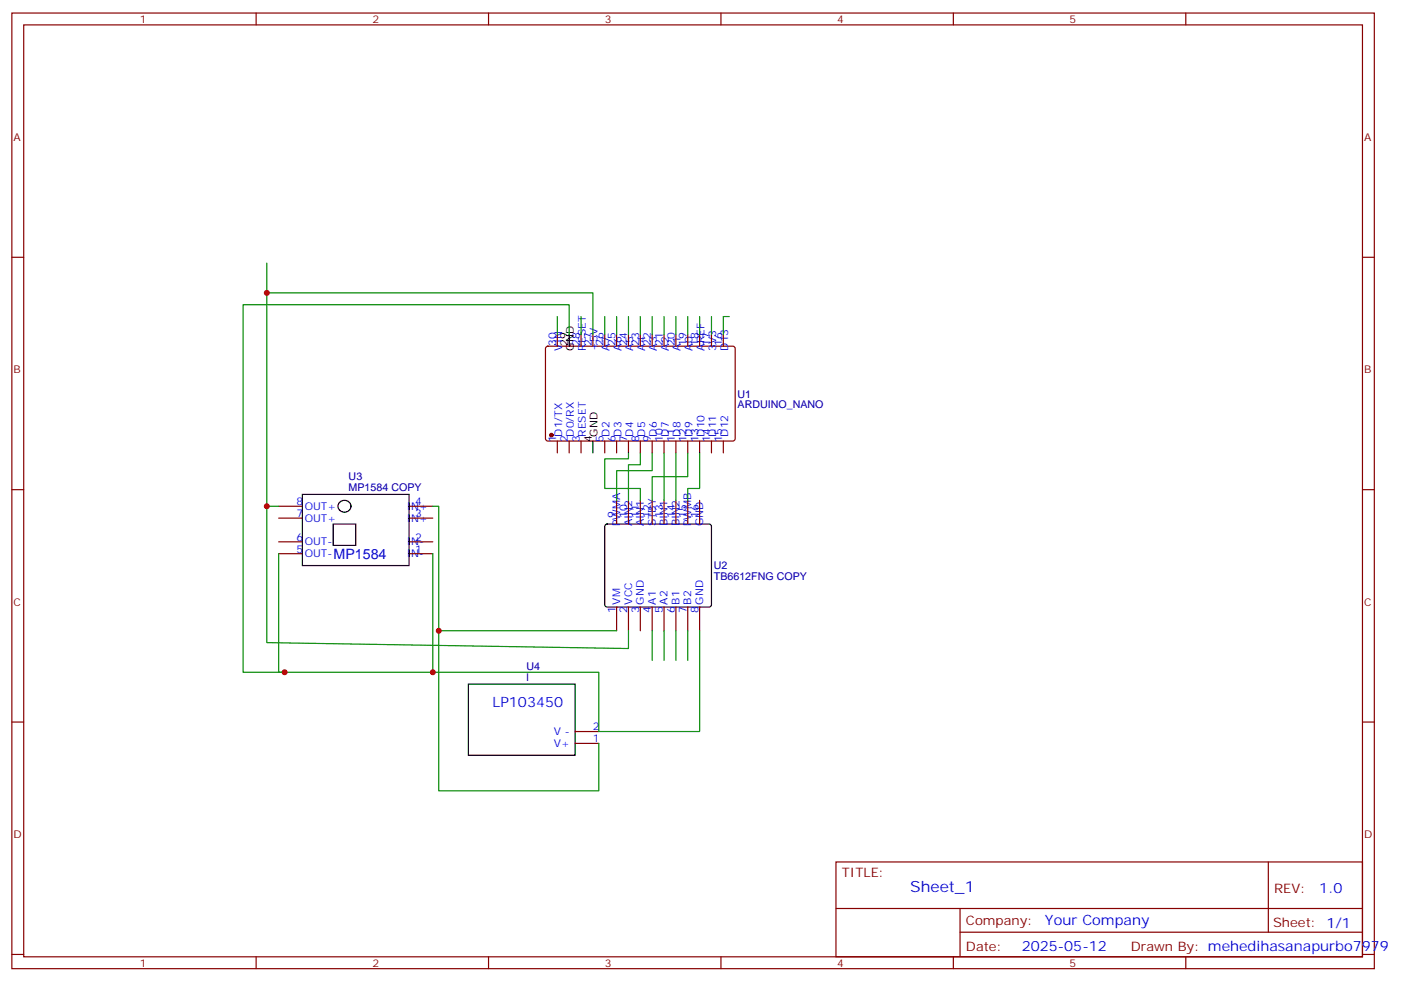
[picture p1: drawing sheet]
<svg xmlns="http://www.w3.org/2000/svg" width="417mm" height="292mm" viewBox="0 0 417 292" stroke-linecap="round" stroke-linejoin="round" font-family="sans-serif">
<g fill="none" stroke="#870000" stroke-width=".35">
<path d="M3.5 3.9h405.4v284.3h-405.4zM7.1 7.4h398.2v277.3h-398.2zM76.2 3.9v3.5M145.3 3.9v3.5M214.5 3.9v3.5M283.6 3.9v3.5M352.8 3.9v3.5M3.5 76.6h3.6M405.3 76.6h3.6M165.8 99.5v3.5M172.9 99.5v3.5M176.4 99.5v3.5"/>
<path d="M179.9 99.5v3.5M183.4 99.5v3.5M187 99.5v3.5M190.5 99.5v3.5M194 99.5v3.5M197.6 99.5v3.5M201.1 99.5v3.5M204.6 99.5v3.5M208.1 99.5v3.5M211.7 99.5v3.5M215.2 99.5v3.5M162.5 103.2l.5-.2 55.3 .1 .4 .6v27.1l-.7 .4h-55.3l-.4-.7v-26.8z"/>
<path d="M165.8 131.2v3.6M169.3 131.2v3.6M172.9 131.2v3.6M179.9 131.2v3.6M183.4 131.2v3.6M187 131.2v3.6M190.5 131.2v3.6M194 131.2v3.6M197.6 131.2v3.6M201.1 131.2v3.6M204.6 131.2v3.6M208.1 131.2v3.6"/>
<path d="M211.7 131.2v3.6M215.2 131.2v3.6M3.5 145.7h3.6M82.9 150.6h7.1M82.9 154.2h7.1M121.7 150.6h7.1M121.7 154.2h7.1M183.4 148.9v7M187 148.9v7M190.5 148.9v7M194 148.9v7M197.6 148.9v7"/>
<path d="M201.1 148.9v7M204.6 148.9v7M208.1 148.9v7M405.3 145.7h3.6M82.9 161.2h7.1M82.9 164.7h7.1M121.7 161.2h7.1M121.7 164.7h7.1M183.4 180.6v7.1M187 180.6v7.1M190.5 180.6v7.1M194 180.6v7.1"/>
<path d="M197.6 180.6v7.1M201.1 180.6v7.1M204.6 180.6v7.1M208.1 180.6v7.1M3.5 214.8h3.6M171.1 217.7h7.1M405.3 214.8h3.6M171.1 221.2h7.1M248.7 256.5h156.6v28.2h-156.6zM377.3 256.5v20.9M248.7 270.3h156.5M285.6 277.4h119.6"/>
<path d="M285.6 270.3v14.1M3.5 284h3.6M76.2 284.7v3.5M145.3 284.7v3.5M214.5 284.7v3.5M283.6 284.7v3.5M352.8 284.7v3.5M405.3 284h3.6"/>
</g>
<circle cx="164" cy="129.5" r=".53" fill="#870000" stroke="#870000" stroke-width=".35"/>
<path d="M169.3 99.5v3.5M176.4 131.2v3.6M90 147.1h31.7v21.2h-31.7zM99.1 155.9h6.7v6.4h-6.7zM101.1 149.4a1.89 1.89 0 0 1 2.7-.1 1.89 1.89 0 0 1 0 2.7 1.89 1.89 0 0 1-2.7-.1 1.65 1.65 0 0 1 0-2.5zM180.2 156.1l.4-.2h30.4l.5 .2 .2 .5v23.3l-.3 .5-.4 .2h-30.4l-.5-.2-.2-.5v-23.3zM139.3 203.6h31.8v21.1h-31.8z" fill="none" stroke="#000" stroke-width=".35"/>
<g fill="none" stroke="#008700" stroke-width=".35">
<path d="M79.4 78.3v8.8M165.8 94.2v5.3M169.3 99.5v-8.8h-97v109.3h12.4M172.9 94.2v5.3M176.4 99.5v-12.4h-97v63.5M179.9 94.2v5.3M183.4 94.2v5.3M187 94.2v5.3M190.5 94.2v5.3M194 94.2v5.3M197.6 94.2v5.3M201.1 94.2v5.3"/>
<path d="M204.6 94.2v5.3M208.1 94.2v5.3M211.7 94.2v5.3M217 94.2h-1.8v5.3M187 134.8v1.7h-7.1v8.8h10.6v3.6M190.5 134.8v3.5h-3.5v10.6M194 134.8v5.3h-10.6v8.8M197.6 134.8v14.1M201.1 134.8v14.1M204.6 134.8v7h-10.6v7.1M208.1 134.8v10.5h-3.5v3.6M82.9 150.6h-3.5v40.6l107.6 1.8v-5.3"/>
<path d="M128.8 150.6h1.7v84.7h47.7v-14.1M82.9 164.7v35.3h45.9M128.8 164.7v35.3h49.4v17.7h29.9v-30M130.5 187.7h52.9M194 187.7v8.8M197.6 187.7v8.8M201.1 187.7v8.8M204.6 187.7v8.8"/>
</g>
<g fill="#c00">
<circle cx="130.5" cy="187.7" r=".88"/>
<circle cx="79.4" cy="150.6" r=".88"/>
<circle cx="79.4" cy="87.1" r=".88"/>
<circle cx="128.8" cy="200" r=".88"/>
<circle cx="84.7" cy="200" r=".88"/>
</g>
<text font-size="4.6" fill="#00f" x="270.8" y="265.5">Sheet_1</text>
<g font-size="4.2" fill="#00f">
<text x="99.2" y="166.4">MP1584</text>
<text x="146.5" y="210.5">LP103450</text>
<text x="392.5" y="265.7">1.0</text>
<text x="310.9" y="275.3">Your Company</text>
<text x="304" y="283.1">2025-05-12</text>
</g>
<g font-size="3.9" fill="#800">
<text x="250.5" y="261.1">TITLE:</text>
<text x="379.1" y="265.7">REV:</text>
<text x="287.4" y="275.3">Company:</text>
<text x="378.7" y="275.9">Sheet: 1/1</text>
<text x="287.4" y="282.9">Date:</text>
<text x="336.4" y="283">Drawn By: mehedihasanapurbo7979</text>
</g>
<g font-size="3.2" fill="#800">
<text x="41.6" y="6.9">1</text>
<text x="110.8" y="6.9">2</text>
<text x="179.9" y="6.9">3</text>
<text x="249.1" y="6.9">4</text>
<text x="318.2" y="6.9">5</text>
<text x="4.1" y="42">A</text>
<text x="405.9" y="42">A</text>
<text x="4.1" y="111.1">B</text>
<text x="405.9" y="111.1">B</text>
<text x="4.1" y="180.3">C</text>
<text x="405.9" y="180.3">C</text>
<text x="4.1" y="249.4">D</text>
<text x="405.9" y="249.4">D</text>
<text x="41.6" y="287.7">1</text>
<text x="110.8" y="287.7">2</text>
<text x="179.9" y="287.7">3</text>
<text x="249.1" y="287.7">4</text>
<text x="318.2" y="287.7">5</text>
</g>
<g font-size="3.2" fill="#00f">
<text x="165.5" y="102.8" transform="rotate(-90 165.5 102.8)">30</text>
<text x="167.2" y="104.3" transform="rotate(-90 167.2 104.3)">VIN</text>
<text x="172.5" y="102.8" transform="rotate(-90 172.5 102.8)">28</text>
<text x="174.3" y="104.3" transform="rotate(-90 174.3 104.3)">RESET</text>
<text x="176" y="102.8" transform="rotate(-90 176 102.8)">27</text>
<text x="177.8" y="104.3" transform="rotate(-90 177.8 104.3)">+5V</text>
<text x="179.6" y="102.8" transform="rotate(-90 179.6 102.8)">26</text>
<text x="181.3" y="104.3" transform="rotate(-90 181.3 104.3)">A7</text>
<text x="183.1" y="102.8" transform="rotate(-90 183.1 102.8)">25</text>
<text x="184.9" y="104.3" transform="rotate(-90 184.9 104.3)">A6</text>
<text x="186.6" y="102.8" transform="rotate(-90 186.6 102.8)">24</text>
<text x="188.4" y="104.3" transform="rotate(-90 188.4 104.3)">A5</text>
<text x="190.1" y="102.8" transform="rotate(-90 190.1 102.8)">23</text>
<text x="191.9" y="104.3" transform="rotate(-90 191.9 104.3)">A4</text>
<text x="193.7" y="102.8" transform="rotate(-90 193.7 102.8)">22</text>
<text x="195.4" y="104.3" transform="rotate(-90 195.4 104.3)">A3</text>
<text x="197.2" y="102.8" transform="rotate(-90 197.2 102.8)">21</text>
<text x="199" y="104.3" transform="rotate(-90 199 104.3)">A2</text>
<text x="200.7" y="102.8" transform="rotate(-90 200.7 102.8)">20</text>
<text x="202.5" y="104.3" transform="rotate(-90 202.5 104.3)">A1</text>
<text x="204.3" y="102.8" transform="rotate(-90 204.3 102.8)">19</text>
<text x="206" y="104.3" transform="rotate(-90 206 104.3)">A0</text>
<text x="207.8" y="102.8" transform="rotate(-90 207.8 102.8)">18</text>
<text x="209.5" y="104.3" transform="rotate(-90 209.5 104.3)">AREF</text>
<text x="211.3" y="102.8" transform="rotate(-90 211.3 102.8)">17</text>
<text x="213.1" y="104.3" transform="rotate(-90 213.1 104.3)">3V3</text>
<text x="214.8" y="102.8" transform="rotate(-90 214.8 102.8)">16</text>
<text x="216.6" y="104.3" transform="rotate(-90 216.6 104.3)">D13</text>
<text x="165.5" y="131.4" transform="rotate(-90 165.5 131.4)">1</text>
<text x="167.2" y="129.9" transform="rotate(-90 167.2 129.9)">D1/TX</text>
<text x="169" y="131.4" transform="rotate(-90 169 131.4)">2</text>
<text x="170.7" y="129.9" transform="rotate(-90 170.7 129.9)">D0/RX</text>
<text x="172.5" y="131.4" transform="rotate(-90 172.5 131.4)">3</text>
<text x="174.3" y="129.9" transform="rotate(-90 174.3 129.9)">RESET</text>
<text x="179.6" y="131.4" transform="rotate(-90 179.6 131.4)">5</text>
<text x="181.3" y="129.9" transform="rotate(-90 181.3 129.9)">D2</text>
<text x="183.1" y="131.4" transform="rotate(-90 183.1 131.4)">6</text>
<text x="184.9" y="129.9" transform="rotate(-90 184.9 129.9)">D3</text>
<text x="186.6" y="131.4" transform="rotate(-90 186.6 131.4)">7</text>
<text x="188.4" y="129.9" transform="rotate(-90 188.4 129.9)">D4</text>
<text x="190.1" y="131.4" transform="rotate(-90 190.1 131.4)">8</text>
<text x="191.9" y="129.9" transform="rotate(-90 191.9 129.9)">D5</text>
<text x="193.7" y="131.4" transform="rotate(-90 193.7 131.4)">9</text>
<text x="195.4" y="129.9" transform="rotate(-90 195.4 129.9)">D6</text>
<text x="197.2" y="131.4" transform="rotate(-90 197.2 131.4)">10</text>
<text x="199" y="129.9" transform="rotate(-90 199 129.9)">D7</text>
<text x="200.7" y="131.4" transform="rotate(-90 200.7 131.4)">11</text>
<text x="202.5" y="129.9" transform="rotate(-90 202.5 129.9)">D8</text>
<text x="204.3" y="131.4" transform="rotate(-90 204.3 131.4)">12</text>
<text x="206" y="129.9" transform="rotate(-90 206 129.9)">D9</text>
<text x="207.8" y="131.4" transform="rotate(-90 207.8 131.4)">13</text>
<text x="209.5" y="129.9" transform="rotate(-90 209.5 129.9)">D10</text>
<text x="211.3" y="131.4" transform="rotate(-90 211.3 131.4)">14</text>
<text x="213.1" y="129.9" transform="rotate(-90 213.1 129.9)">D11</text>
<text x="214.8" y="131.4" transform="rotate(-90 214.8 131.4)">15</text>
<text x="216.6" y="129.9" transform="rotate(-90 216.6 129.9)">D12</text>
<text x="88.2" y="150.3">8</text>
<text x="88.2" y="153.8">7</text>
<text x="90.7" y="151.7">OUT+</text>
<text x="90.7" y="155.2">OUT+</text>
<text x="121" y="151.7">IN+</text>
<text x="121" y="155.2">IN+</text>
<text x="123.5" y="150.3">4</text>
<text x="123.5" y="153.8">3</text>
<text x="183.1" y="154.2" transform="rotate(-90 183.1 154.2)">9</text>
<text x="186.6" y="154.2" transform="rotate(-90 186.6 154.2)">10</text>
<text x="190.1" y="154.2" transform="rotate(-90 190.1 154.2)">11</text>
<text x="193.7" y="154.2" transform="rotate(-90 193.7 154.2)">12</text>
<text x="197.2" y="154.2" transform="rotate(-90 197.2 154.2)">13</text>
<text x="200.7" y="154.2" transform="rotate(-90 200.7 154.2)">14</text>
<text x="204.3" y="154.2" transform="rotate(-90 204.3 154.2)">15</text>
<text x="207.8" y="154.2" transform="rotate(-90 207.8 154.2)">16</text>
<text x="88.2" y="160.9">6</text>
<text x="123.5" y="160.9">2</text>
<text x="184.5" y="156.6" transform="rotate(-90 184.5 156.6)">PWMA</text>
<text x="188" y="156.6" transform="rotate(-90 188 156.6)">AIN2</text>
<text x="191.6" y="156.6" transform="rotate(-90 191.6 156.6)">AIN1</text>
<text x="195.1" y="156.6" transform="rotate(-90 195.1 156.6)">STBY</text>
<text x="198.6" y="156.6" transform="rotate(-90 198.6 156.6)">BIN1</text>
<text x="202.1" y="156.6" transform="rotate(-90 202.1 156.6)">BIN2</text>
<text x="205.7" y="156.6" transform="rotate(-90 205.7 156.6)">PWMB</text>
<text x="209.2" y="156.6" transform="rotate(-90 209.2 156.6)">GND</text>
<text x="88.2" y="164.4">5</text>
<text x="90.7" y="162.3">OUT-</text>
<text x="90.7" y="165.8">OUT-</text>
<text x="121" y="162.3">IN-</text>
<text x="121" y="165.8">IN-</text>
<text x="123.5" y="164.4">1</text>
<text x="184.5" y="179.9" transform="rotate(-90 184.5 179.9)">VM</text>
<text x="188" y="179.9" transform="rotate(-90 188 179.9)">VCC</text>
<text x="191.6" y="179.9" transform="rotate(-90 191.6 179.9)">GND</text>
<text x="195.1" y="179.9" transform="rotate(-90 195.1 179.9)">A1</text>
<text x="198.6" y="179.9" transform="rotate(-90 198.6 179.9)">A2</text>
<text x="202.1" y="179.9" transform="rotate(-90 202.1 179.9)">B1</text>
<text x="205.7" y="179.9" transform="rotate(-90 205.7 179.9)">B2</text>
<text x="209.2" y="179.9" transform="rotate(-90 209.2 179.9)">GND</text>
<text x="183.1" y="182.4" transform="rotate(-90 183.1 182.4)">1</text>
<text x="186.6" y="182.4" transform="rotate(-90 186.6 182.4)">2</text>
<text x="190.1" y="182.4" transform="rotate(-90 190.1 182.4)">3</text>
<text x="193.7" y="182.4" transform="rotate(-90 193.7 182.4)">4</text>
<text x="197.2" y="182.4" transform="rotate(-90 197.2 182.4)">5</text>
<text x="200.7" y="182.4" transform="rotate(-90 200.7 182.4)">6</text>
<text x="204.3" y="182.4" transform="rotate(-90 204.3 182.4)">7</text>
<text x="207.8" y="182.4" transform="rotate(-90 207.8 182.4)">8</text>
<text x="164.7" y="218.7">V -</text>
<text x="176.4" y="220.8">1</text>
<text x="176.4" y="217.3">2</text>
<text x="164.7" y="222.3">V+</text>
</g>
<g font-size="3.2">
<text x="169" y="102.8" transform="rotate(-90 169 102.8)">29</text>
<text x="170.7" y="104.3" transform="rotate(-90 170.7 104.3)">GND</text>
<text x="176" y="131.4" transform="rotate(-90 176 131.4)">4</text>
<text x="177.8" y="129.9" transform="rotate(-90 177.8 129.9)">GND</text>
</g>
<g font-size="3.2" fill="#000080">
<text x="219.4" y="118.3">U1</text>
<text x="219.4" y="121.4">ARDUINO_NANO</text>
<text x="103.7" y="142.9">U3</text>
<text x="103.7" y="146.1">MP1584 COPY</text>
<text x="212.4" y="172.6">TB6612FNG COPY</text>
<text x="212.4" y="169.4">U2</text>
<text x="156.6" y="202.5">l</text>
<text x="156.6" y="199.4">U4</text>
</g>
</svg>
